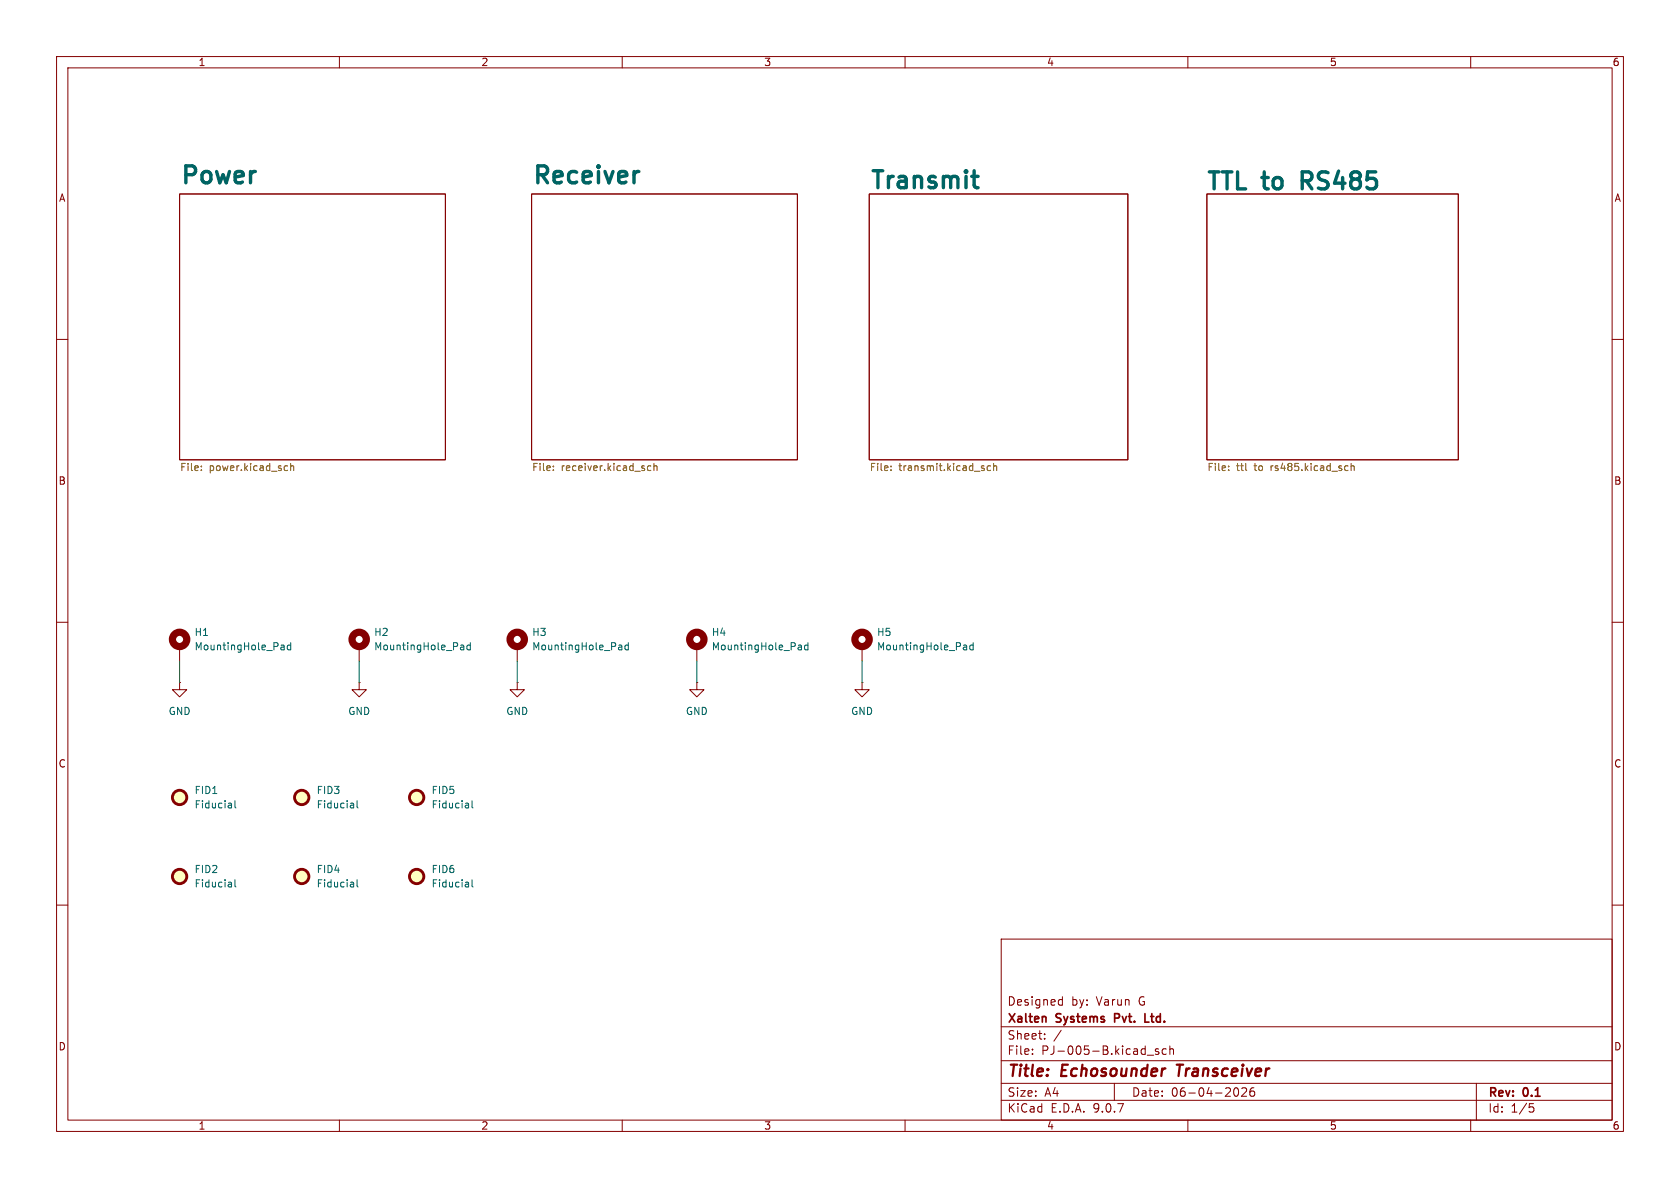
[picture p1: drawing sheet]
(kicad_sch
 (version 20250114)
 (generator "eeschema")
 (generator_version "9.0")
 (paper "A4")
 (title_block
  (title "Echosounder Transceiver")
  (date "06-04-2026")
  (rev "0.1")
  (company "Xalten Systems Pvt. Ltd.")
  (comment 1 "Designed by: Varun G"))
 (lib_symbols
  (symbol "Mechanical:Fiducial" (exclude_from_sim no) (in_bom no) (on_board yes)
   (property "Reference" "FID" (at 0 5.08 0) (effects (font (size 1.27 1.27))))
   (property "Value" "Fiducial" (at 0 3.175 0) (effects (font (size 1.27 1.27))))
   (property "Footprint" "" (at 0 0 0) (effects (font (size 1.27 1.27)) (hide yes)))
   (property "Datasheet" "~" (at 0 0 0) (effects (font (size 1.27 1.27)) (hide yes)))
   (property "Description" "Fiducial Marker" (at 0 0 0) (effects (font (size 1.27 1.27)) (hide yes)))
   (symbol "Fiducial_0_1"
    (circle (center 0 0) (radius 1.27) (stroke (width 0.508) (type default)) (fill (type background))))
   (embedded_fonts no))
  (symbol "Mechanical:MountingHole_Pad"
   (pin_numbers (hide yes))
   (pin_names
    (offset 1.016) (hide yes)) (exclude_from_sim no) (in_bom no) (on_board yes)
   (property "Reference" "H" (at 0 6.35 0) (effects (font (size 1.27 1.27))))
   (property "Value" "MountingHole_Pad" (at 0 4.445 0) (effects (font (size 1.27 1.27))))
   (property "Footprint" "" (at 0 0 0) (effects (font (size 1.27 1.27)) (hide yes)))
   (property "Datasheet" "~" (at 0 0 0) (effects (font (size 1.27 1.27)) (hide yes)))
   (property "Description" "Mounting Hole with connection" (at 0 0 0) (effects (font (size 1.27 1.27)) (hide yes)))
   (symbol "MountingHole_Pad_0_1"
    (circle (center 0 1.27) (radius 1.27) (stroke (width 1.27) (type default)) (fill (type none))))
   (symbol "MountingHole_Pad_1_1"
    (pin input line (at 0 -2.54 90) (length 2.54) (name "1" (effects (font (size 1.27 1.27)))) (number "1" (effects (font (size 1.27 1.27))))))
   (embedded_fonts no))
  (symbol "power:GND"
   (power)
   (pin_numbers (hide yes))
   (pin_names
    (offset 0) (hide yes)) (exclude_from_sim no) (in_bom yes) (on_board yes)
   (property "Reference" "#PWR" (at 0 -6.35 0) (effects (font (size 1.27 1.27)) (hide yes)))
   (property "Value" "GND" (at 0 -3.81 0) (effects (font (size 1.27 1.27))))
   (property "Footprint" "" (at 0 0 0) (effects (font (size 1.27 1.27)) (hide yes)))
   (property "Datasheet" "" (at 0 0 0) (effects (font (size 1.27 1.27)) (hide yes)))
   (property "Description" "Power symbol creates a global label with name \"GND\" , ground" (at 0 0 0) (effects (font (size 1.27 1.27)) (hide yes)))
   (symbol "GND_0_1"
    (polyline (pts (xy 0 0) (xy 0 -1.27) (xy 1.27 -1.27) (xy 0 -2.54) (xy -1.27 -1.27) (xy 0 -1.27)) (stroke (width 0) (type default)) (fill (type none))))
   (symbol "GND_1_1"
    (pin power_in line (at 0 0 270) (length 0) (name "~" (effects (font (size 1.27 1.27)))) (number "1" (effects (font (size 1.27 1.27))))))
   (embedded_fonts no)))
 (wire
  (pts (xy 63.5 116.84) (xy 63.5 120.65))
  (stroke (width 0) (type default)))
 (wire
  (pts (xy 91.44 116.84) (xy 91.44 120.65))
  (stroke (width 0) (type default)))
 (wire
  (pts (xy 152.4 116.84) (xy 152.4 120.65))
  (stroke (width 0) (type default)))
 (wire
  (pts (xy 31.75 116.84) (xy 31.75 120.65))
  (stroke (width 0) (type default)))
 (wire
  (pts (xy 123.19 116.84) (xy 123.19 120.65))
  (stroke (width 0) (type default)))
 (symbol
  (lib_id "Mechanical:MountingHole_Pad")
  (at 31.75 114.3 0)
  (unit 1)
  (exclude_from_sim no)
  (in_bom no)
  (on_board yes)
  (dnp no)
  (fields_autoplaced yes)
  (property "Reference" "H1" (at 34.29 111.7599 0) (effects (font (size 1.27 1.27)) (justify left)))
  (property "Value" "MountingHole_Pad" (at 34.29 114.2999 0) (effects (font (size 1.27 1.27)) (justify left)))
  (property "Footprint" "MountingHole:MountingHole_3.2mm_M3_DIN965_Pad" (at 31.75 114.3 0) (effects (font (size 1.27 1.27)) (hide yes)))
  (property "Datasheet" "~" (at 31.75 114.3 0) (effects (font (size 1.27 1.27)) (hide yes)))
  (property "Description" "Mounting Hole with connection" (at 31.75 114.3 0) (effects (font (size 1.27 1.27)) (hide yes)))
  (pin "1"))
 (symbol
  (lib_id "Mechanical:MountingHole_Pad")
  (at 91.44 114.3 0)
  (unit 1)
  (exclude_from_sim no)
  (in_bom no)
  (on_board yes)
  (dnp no)
  (fields_autoplaced yes)
  (property "Reference" "H3" (at 93.98 111.7599 0) (effects (font (size 1.27 1.27)) (justify left)))
  (property "Value" "MountingHole_Pad" (at 93.98 114.2999 0) (effects (font (size 1.27 1.27)) (justify left)))
  (property "Footprint" "MountingHole:MountingHole_3.2mm_M3_DIN965_Pad" (at 91.44 114.3 0) (effects (font (size 1.27 1.27)) (hide yes)))
  (property "Datasheet" "~" (at 91.44 114.3 0) (effects (font (size 1.27 1.27)) (hide yes)))
  (property "Description" "Mounting Hole with connection" (at 91.44 114.3 0) (effects (font (size 1.27 1.27)) (hide yes)))
  (pin "1"))
 (symbol
  (lib_id "Mechanical:Fiducial")
  (at 31.75 154.94 0)
  (unit 1)
  (exclude_from_sim no)
  (in_bom no)
  (on_board yes)
  (dnp no)
  (fields_autoplaced yes)
  (property "Reference" "FID2" (at 34.29 153.6699 0) (effects (font (size 1.27 1.27)) (justify left)))
  (property "Value" "Fiducial" (at 34.29 156.2099 0) (effects (font (size 1.27 1.27)) (justify left)))
  (property "Footprint" "Fiducial:Fiducial_0.5mm_Mask1mm" (at 31.75 154.94 0) (effects (font (size 1.27 1.27)) (hide yes)))
  (property "Datasheet" "~" (at 31.75 154.94 0) (effects (font (size 1.27 1.27)) (hide yes)))
  (property "Description" "Fiducial Marker" (at 31.75 154.94 0) (effects (font (size 1.27 1.27)) (hide yes))))
 (symbol
  (lib_id "Mechanical:Fiducial")
  (at 31.75 140.97 0)
  (unit 1)
  (exclude_from_sim no)
  (in_bom no)
  (on_board yes)
  (dnp no)
  (fields_autoplaced yes)
  (property "Reference" "FID1" (at 34.29 139.6999 0) (effects (font (size 1.27 1.27)) (justify left)))
  (property "Value" "Fiducial" (at 34.29 142.2399 0) (effects (font (size 1.27 1.27)) (justify left)))
  (property "Footprint" "Fiducial:Fiducial_0.5mm_Mask1mm" (at 31.75 140.97 0) (effects (font (size 1.27 1.27)) (hide yes)))
  (property "Datasheet" "~" (at 31.75 140.97 0) (effects (font (size 1.27 1.27)) (hide yes)))
  (property "Description" "Fiducial Marker" (at 31.75 140.97 0) (effects (font (size 1.27 1.27)) (hide yes))))
 (symbol
  (lib_id "power:GND")
  (at 63.5 120.65 0)
  (unit 1)
  (exclude_from_sim no)
  (in_bom yes)
  (on_board yes)
  (dnp no)
  (fields_autoplaced yes)
  (property "Reference" "#PWR02" (at 63.5 127 0) (effects (font (size 1.27 1.27)) (hide yes)))
  (property "Value" "GND" (at 63.5 125.73 0) (effects (font (size 1.27 1.27))))
  (property "Footprint" "" (at 63.5 120.65 0) (effects (font (size 1.27 1.27)) (hide yes)))
  (property "Datasheet" "" (at 63.5 120.65 0) (effects (font (size 1.27 1.27)) (hide yes)))
  (property "Description" "Power symbol creates a global label with name \"GND\" , ground" (at 63.5 120.65 0) (effects (font (size 1.27 1.27)) (hide yes)))
  (pin "1"))
 (symbol
  (lib_id "Mechanical:MountingHole_Pad")
  (at 152.4 114.3 0)
  (unit 1)
  (exclude_from_sim no)
  (in_bom no)
  (on_board yes)
  (dnp no)
  (fields_autoplaced yes)
  (property "Reference" "H5" (at 154.94 111.7599 0) (effects (font (size 1.27 1.27)) (justify left)))
  (property "Value" "MountingHole_Pad" (at 154.94 114.2999 0) (effects (font (size 1.27 1.27)) (justify left)))
  (property "Footprint" "MountingHole:MountingHole_3.2mm_M3_DIN965_Pad" (at 152.4 114.3 0) (effects (font (size 1.27 1.27)) (hide yes)))
  (property "Datasheet" "~" (at 152.4 114.3 0) (effects (font (size 1.27 1.27)) (hide yes)))
  (property "Description" "Mounting Hole with connection" (at 152.4 114.3 0) (effects (font (size 1.27 1.27)) (hide yes)))
  (pin "1"))
 (symbol
  (lib_id "power:GND")
  (at 152.4 120.65 0)
  (unit 1)
  (exclude_from_sim no)
  (in_bom yes)
  (on_board yes)
  (dnp no)
  (fields_autoplaced yes)
  (property "Reference" "#PWR05" (at 152.4 127 0) (effects (font (size 1.27 1.27)) (hide yes)))
  (property "Value" "GND" (at 152.4 125.73 0) (effects (font (size 1.27 1.27))))
  (property "Footprint" "" (at 152.4 120.65 0) (effects (font (size 1.27 1.27)) (hide yes)))
  (property "Datasheet" "" (at 152.4 120.65 0) (effects (font (size 1.27 1.27)) (hide yes)))
  (property "Description" "Power symbol creates a global label with name \"GND\" , ground" (at 152.4 120.65 0) (effects (font (size 1.27 1.27)) (hide yes)))
  (pin "1"))
 (symbol
  (lib_id "Mechanical:Fiducial")
  (at 73.66 154.94 0)
  (unit 1)
  (exclude_from_sim no)
  (in_bom no)
  (on_board yes)
  (dnp no)
  (fields_autoplaced yes)
  (property "Reference" "FID6" (at 76.2 153.6699 0) (effects (font (size 1.27 1.27)) (justify left)))
  (property "Value" "Fiducial" (at 76.2 156.2099 0) (effects (font (size 1.27 1.27)) (justify left)))
  (property "Footprint" "Fiducial:Fiducial_0.5mm_Mask1mm" (at 73.66 154.94 0) (effects (font (size 1.27 1.27)) (hide yes)))
  (property "Datasheet" "~" (at 73.66 154.94 0) (effects (font (size 1.27 1.27)) (hide yes)))
  (property "Description" "Fiducial Marker" (at 73.66 154.94 0) (effects (font (size 1.27 1.27)) (hide yes))))
 (symbol
  (lib_id "Mechanical:MountingHole_Pad")
  (at 63.5 114.3 0)
  (unit 1)
  (exclude_from_sim no)
  (in_bom no)
  (on_board yes)
  (dnp no)
  (fields_autoplaced yes)
  (property "Reference" "H2" (at 66.04 111.7599 0) (effects (font (size 1.27 1.27)) (justify left)))
  (property "Value" "MountingHole_Pad" (at 66.04 114.2999 0) (effects (font (size 1.27 1.27)) (justify left)))
  (property "Footprint" "MountingHole:MountingHole_3.2mm_M3_DIN965_Pad" (at 63.5 114.3 0) (effects (font (size 1.27 1.27)) (hide yes)))
  (property "Datasheet" "~" (at 63.5 114.3 0) (effects (font (size 1.27 1.27)) (hide yes)))
  (property "Description" "Mounting Hole with connection" (at 63.5 114.3 0) (effects (font (size 1.27 1.27)) (hide yes)))
  (pin "1"))
 (symbol
  (lib_id "Mechanical:MountingHole_Pad")
  (at 123.19 114.3 0)
  (unit 1)
  (exclude_from_sim no)
  (in_bom no)
  (on_board yes)
  (dnp no)
  (fields_autoplaced yes)
  (property "Reference" "H4" (at 125.73 111.7599 0) (effects (font (size 1.27 1.27)) (justify left)))
  (property "Value" "MountingHole_Pad" (at 125.73 114.2999 0) (effects (font (size 1.27 1.27)) (justify left)))
  (property "Footprint" "MountingHole:MountingHole_3.2mm_M3_DIN965_Pad" (at 123.19 114.3 0) (effects (font (size 1.27 1.27)) (hide yes)))
  (property "Datasheet" "~" (at 123.19 114.3 0) (effects (font (size 1.27 1.27)) (hide yes)))
  (property "Description" "Mounting Hole with connection" (at 123.19 114.3 0) (effects (font (size 1.27 1.27)) (hide yes)))
  (pin "1"))
 (symbol
  (lib_id "Mechanical:Fiducial")
  (at 73.66 140.97 0)
  (unit 1)
  (exclude_from_sim no)
  (in_bom no)
  (on_board yes)
  (dnp no)
  (fields_autoplaced yes)
  (property "Reference" "FID5" (at 76.2 139.6999 0) (effects (font (size 1.27 1.27)) (justify left)))
  (property "Value" "Fiducial" (at 76.2 142.2399 0) (effects (font (size 1.27 1.27)) (justify left)))
  (property "Footprint" "Fiducial:Fiducial_0.5mm_Mask1mm" (at 73.66 140.97 0) (effects (font (size 1.27 1.27)) (hide yes)))
  (property "Datasheet" "~" (at 73.66 140.97 0) (effects (font (size 1.27 1.27)) (hide yes)))
  (property "Description" "Fiducial Marker" (at 73.66 140.97 0) (effects (font (size 1.27 1.27)) (hide yes))))
 (symbol
  (lib_id "Mechanical:Fiducial")
  (at 53.34 140.97 0)
  (unit 1)
  (exclude_from_sim no)
  (in_bom no)
  (on_board yes)
  (dnp no)
  (fields_autoplaced yes)
  (property "Reference" "FID3" (at 55.88 139.6999 0) (effects (font (size 1.27 1.27)) (justify left)))
  (property "Value" "Fiducial" (at 55.88 142.2399 0) (effects (font (size 1.27 1.27)) (justify left)))
  (property "Footprint" "Fiducial:Fiducial_0.5mm_Mask1mm" (at 53.34 140.97 0) (effects (font (size 1.27 1.27)) (hide yes)))
  (property "Datasheet" "~" (at 53.34 140.97 0) (effects (font (size 1.27 1.27)) (hide yes)))
  (property "Description" "Fiducial Marker" (at 53.34 140.97 0) (effects (font (size 1.27 1.27)) (hide yes))))
 (symbol
  (lib_id "power:GND")
  (at 91.44 120.65 0)
  (unit 1)
  (exclude_from_sim no)
  (in_bom yes)
  (on_board yes)
  (dnp no)
  (fields_autoplaced yes)
  (property "Reference" "#PWR03" (at 91.44 127 0) (effects (font (size 1.27 1.27)) (hide yes)))
  (property "Value" "GND" (at 91.44 125.73 0) (effects (font (size 1.27 1.27))))
  (property "Footprint" "" (at 91.44 120.65 0) (effects (font (size 1.27 1.27)) (hide yes)))
  (property "Datasheet" "" (at 91.44 120.65 0) (effects (font (size 1.27 1.27)) (hide yes)))
  (property "Description" "Power symbol creates a global label with name \"GND\" , ground" (at 91.44 120.65 0) (effects (font (size 1.27 1.27)) (hide yes)))
  (pin "1"))
 (symbol
  (lib_id "power:GND")
  (at 123.19 120.65 0)
  (unit 1)
  (exclude_from_sim no)
  (in_bom yes)
  (on_board yes)
  (dnp no)
  (fields_autoplaced yes)
  (property "Reference" "#PWR04" (at 123.19 127 0) (effects (font (size 1.27 1.27)) (hide yes)))
  (property "Value" "GND" (at 123.19 125.73 0) (effects (font (size 1.27 1.27))))
  (property "Footprint" "" (at 123.19 120.65 0) (effects (font (size 1.27 1.27)) (hide yes)))
  (property "Datasheet" "" (at 123.19 120.65 0) (effects (font (size 1.27 1.27)) (hide yes)))
  (property "Description" "Power symbol creates a global label with name \"GND\" , ground" (at 123.19 120.65 0) (effects (font (size 1.27 1.27)) (hide yes)))
  (pin "1"))
 (symbol
  (lib_id "Mechanical:Fiducial")
  (at 53.34 154.94 0)
  (unit 1)
  (exclude_from_sim no)
  (in_bom no)
  (on_board yes)
  (dnp no)
  (fields_autoplaced yes)
  (property "Reference" "FID4" (at 55.88 153.6699 0) (effects (font (size 1.27 1.27)) (justify left)))
  (property "Value" "Fiducial" (at 55.88 156.2099 0) (effects (font (size 1.27 1.27)) (justify left)))
  (property "Footprint" "Fiducial:Fiducial_0.5mm_Mask1mm" (at 53.34 154.94 0) (effects (font (size 1.27 1.27)) (hide yes)))
  (property "Datasheet" "~" (at 53.34 154.94 0) (effects (font (size 1.27 1.27)) (hide yes)))
  (property "Description" "Fiducial Marker" (at 53.34 154.94 0) (effects (font (size 1.27 1.27)) (hide yes))))
 (symbol
  (lib_id "power:GND")
  (at 31.75 120.65 0)
  (unit 1)
  (exclude_from_sim no)
  (in_bom yes)
  (on_board yes)
  (dnp no)
  (fields_autoplaced yes)
  (property "Reference" "#PWR01" (at 31.75 127 0) (effects (font (size 1.27 1.27)) (hide yes)))
  (property "Value" "GND" (at 31.75 125.73 0) (effects (font (size 1.27 1.27))))
  (property "Footprint" "" (at 31.75 120.65 0) (effects (font (size 1.27 1.27)) (hide yes)))
  (property "Datasheet" "" (at 31.75 120.65 0) (effects (font (size 1.27 1.27)) (hide yes)))
  (property "Description" "Power symbol creates a global label with name \"GND\" , ground" (at 31.75 120.65 0) (effects (font (size 1.27 1.27)) (hide yes)))
  (pin "1"))
 (sheet
  (at 153.67 34.29)
  (size 45.72 46.99)
  (exclude_from_sim no)
  (in_bom yes)
  (on_board yes)
  (dnp no)
  (stroke (width 0.1524) (type solid))
  (fill (color 0 0 0 0.0000))
  (property "Sheetname" "Transmit" (at 153.67 33.5784 0) (effects (font (size 3 3) (thickness 0.6)
    (bold yes)) (justify left bottom)))
  (property "Sheetfile" "transmit.kicad_sch" (at 153.67 81.8646 0) (effects (font (size 1.27 1.27)) (justify left top)))
  (property "Description" "" (at 165.354 35.814 0) (effects (font (size 1.27 1.27)))))
 (sheet
  (at 213.36 34.29)
  (size 44.45 46.99)
  (exclude_from_sim no)
  (in_bom yes)
  (on_board yes)
  (dnp no)
  (stroke (width 0.1524) (type solid))
  (fill (color 0 0 0 0.0000))
  (property "Sheetname" "TTL to RS485" (at 213.106 33.782 0) (effects (font (size 3 3) (thickness 0.6)
    (bold yes)) (justify left bottom)))
  (property "Sheetfile" "ttl to rs485.kicad_sch" (at 213.36 81.8646 0) (effects (font (size 1.27 1.27)) (justify left top))))
 (sheet
  (at 93.98 34.29)
  (size 46.99 46.99)
  (exclude_from_sim no)
  (in_bom yes)
  (on_board yes)
  (dnp no)
  (fields_autoplaced yes)
  (stroke (width 0.1524) (type solid))
  (fill (color 0 0 0 0.0000))
  (property "Sheetname" "Receiver" (at 93.98 32.7134 0) (effects (font (size 3 3) (thickness 0.6)
    (bold yes)) (justify left bottom)))
  (property "Sheetfile" "receiver.kicad_sch" (at 93.98 81.8646 0) (effects (font (size 1.27 1.27)) (justify left top))))
 (sheet
  (at 31.75 34.29)
  (size 46.99 46.99)
  (exclude_from_sim no)
  (in_bom yes)
  (on_board yes)
  (dnp no)
  (fields_autoplaced yes)
  (stroke (width 0.1524) (type solid))
  (fill (color 0 0 0 0.0000))
  (property "Sheetname" "Power" (at 31.75 32.7134 0) (effects (font (size 3 3) (thickness 0.6)
    (bold yes)) (justify left bottom)))
  (property "Sheetfile" "power.kicad_sch" (at 31.75 81.8646 0) (effects (font (size 1.27 1.27)) (justify left top))))
 (sheet_instances
  (path ""
   (page "1")))
 (embedded_fonts no))
